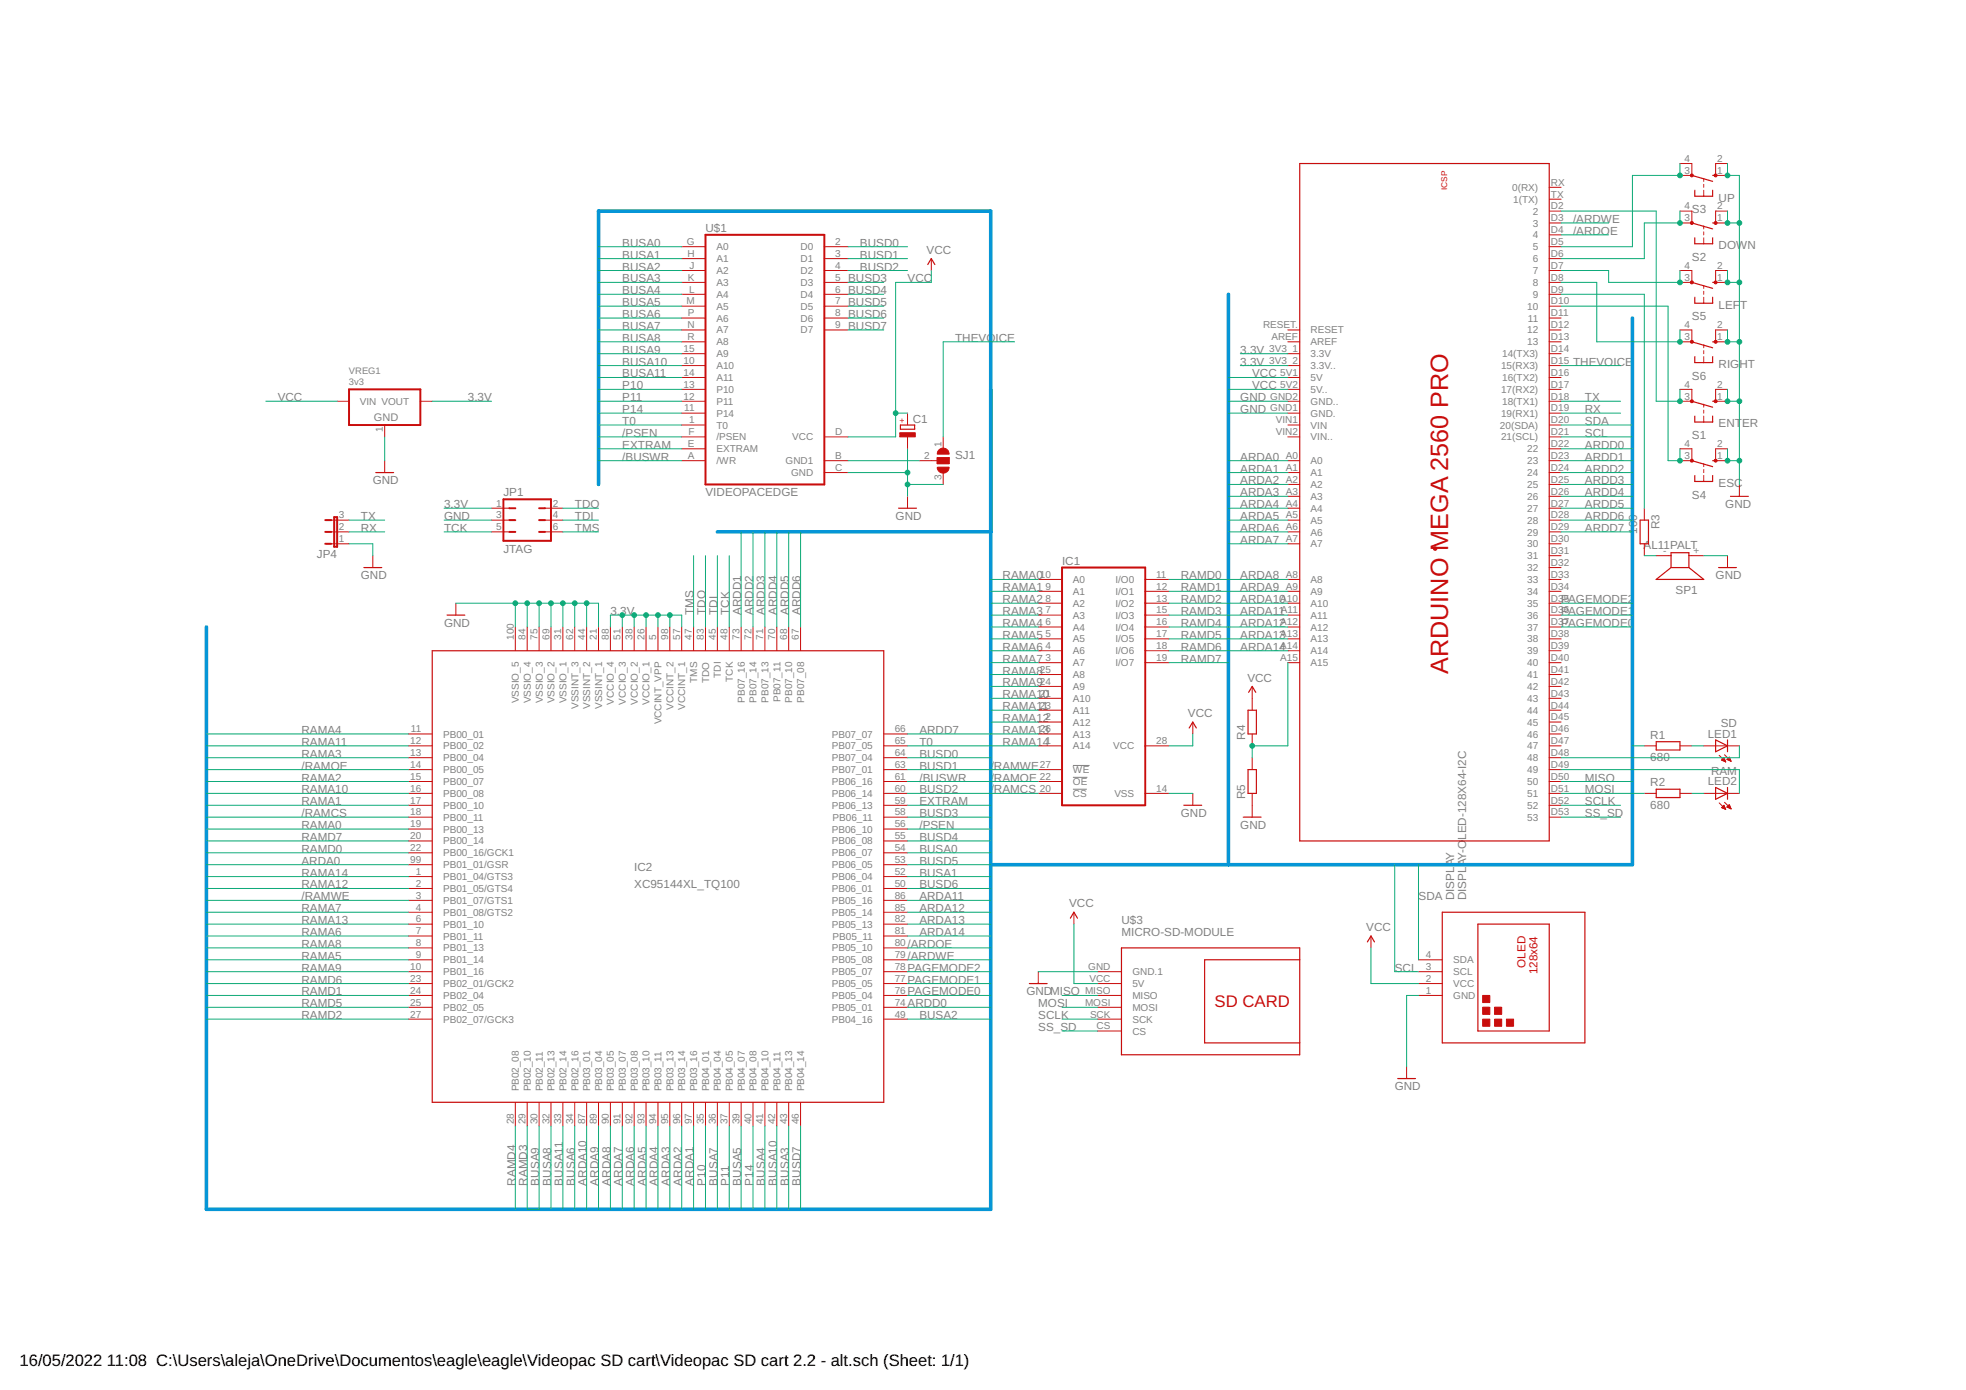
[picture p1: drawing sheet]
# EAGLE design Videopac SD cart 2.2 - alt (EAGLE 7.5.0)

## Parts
C1  CPOL-EUE3.5-8  [E3,5-8]
DISPLAY  DISPLAY-OLED-128X64-I2C  [DISPLAY-OLED-128X64-I2C]
IC1  62256FPSOP28  [SOP28]
IC2  XC95144XL_TQ100  [XC-TQ100]
JP1  JTAG  JP3Q  [JP3Q]
JP4  JP2E  [JP2]
LED1  SD  LED3MM  [LED3MM]
LED2  RAM  LED3MM  [LED3MM]
R1  680  R-EU_0204/7  [0204/7]
R2  680  R-EU_0204/7  [0204/7]
R3  100  R-EU_0204/7  [0204/7]
R4  R-EU_0204/7  [0204/7]
R5  R-EU_0204/7  [0204/7]
S1  ENTER  10-XX  [B3F-10XX]
S2  DOWN  10-XX  [B3F-10XX]
S3  UP  10-XX  [B3F-10XX]
S4  ESC  10-XX  [B3F-10XX]
S5  LEFT  10-XX  [B3F-10XX]
S6  RIGHT  10-XX  [B3F-10XX]
SJ1  SJ2W  [SJ_2]
SP1  AL11PALT  [ALT]
U$1  VIDEOPACEDGE  [VIDEOPAC]
U$2  ARDUINO_MEGA2560_PRO  [ARDUINO_MEGA2560_PRO]
U$3  MICRO-SD-MODULE  [MICROSD-MODULE]
VREG1  3v3  LD1117-3.3SOT223  [SOT223]

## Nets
3.3V [3,3]: IC2.5(VCCINT_VPP) IC2.26(VCCIO_1) IC2.38(VCCIO_2) IC2.51(VCCIO_3) IC2.57(VCCINT_1) IC2.88(VCCIO_4) IC2.98(VCCINT_2) JP1.1 U$2.3V3_1(3.3V) U$2.3V3_2(3.3V..) VREG1.2(VOUT)
/ARDOE: IC2.80(PB05_10) U$2.D4
/ARDWE: IC2.79(PB05_08) U$2.D3
/BUSWR: IC2.61(PB06_16) U$1.A(/WR)
/PSEN: IC2.56(PB06_10) U$1.F(/PSEN)
/RAMCS: IC1.20(!CS) IC2.18(PB00_11)
/RAMOE: IC1.22(!OE) IC2.14(PB00_05)
/RAMWE: IC1.27(!WE) IC2.3(PB01_07/GTS1)
ARDA0: IC2.99(PB01_01/GSR) U$2.A0
ARDA1: IC2.97(PB03_16) U$2.A1
ARDA2: IC2.96(PB03_14) U$2.A2
ARDA3: IC2.95(PB03_13) U$2.A3
ARDA4: IC2.94(PB03_11) U$2.A4
ARDA5: IC2.93(PB03_10) U$2.A5
ARDA6: IC2.92(PB03_08) U$2.A6
ARDA7: IC2.91(PB03_07) U$2.A7
ARDA8: IC2.90(PB03_05) U$2.A8
ARDA9: IC2.89(PB03_04) U$2.A9
ARDA10: IC2.87(PB03_01) U$2.A10
ARDA11: IC2.86(PB05_16) U$2.A11
ARDA12: IC2.85(PB05_14) U$2.A12
ARDA13: IC2.82(PB05_13) U$2.A13
ARDA14: IC2.81(PB05_11) U$2.A14
ARDD0: IC2.74(PB05_01) U$2.D22
ARDD1: IC2.73(PB07_16) U$2.D23
ARDD2: IC2.72(PB07_14) U$2.D24
ARDD3: IC2.71(PB07_13) U$2.D25
ARDD4: IC2.70(PB07_11) U$2.D26
ARDD5: IC2.68(PB07_10) U$2.D27
ARDD6: IC2.67(PB07_08) U$2.D28
ARDD7: IC2.66(PB07_07) U$2.D29
BUSA0: IC2.54(PB06_07) U$1.G(A0)
BUSA1: IC2.52(PB06_04) U$1.H(A1)
BUSA2: IC2.49(PB04_16) U$1.J(A2)
BUSA3: IC2.43(PB04_13) U$1.K(A3)
BUSA4: IC2.41(PB04_10) U$1.L(A4)
BUSA5: IC2.39(PB04_07) U$1.M(A5)
BUSA6: IC2.34(PB02_16) U$1.P(A6)
BUSA7: IC2.36(PB04_04) U$1.N(A7)
BUSA8: IC2.32(PB02_13) U$1.R(A8)
BUSA9: IC2.30(PB02_11) U$1.15(A9)
BUSA10: IC2.42(PB04_11) U$1.10(A10)
BUSA11: IC2.33(PB02_14) U$1.14(A11)
BUSD0: IC2.64(PB07_04) U$1.2(D0)
BUSD1: IC2.63(PB07_01) U$1.3(D1)
BUSD2: IC2.60(PB06_14) U$1.4(D2)
BUSD3: IC2.58(PB06_11) U$1.5(D3)
BUSD4: IC2.55(PB06_08) U$1.6(D4)
BUSD5: IC2.53(PB06_05) U$1.7(D5)
BUSD6: IC2.50(PB06_01) U$1.8(D6)
BUSD7: IC2.46(PB04_14) U$1.9(D7)
BUTTON_A: S4.3(P) S4.4(P1) U$2.D10
BUTTON_B: S1.3(P) S1.4(P1) U$2.D2
BUTTON_DOWN: S2.3(P) S2.4(P1) U$2.D6
BUTTON_LEFT: S5.3(P) S5.4(P1) U$2.D7
BUTTON_RIGHT: S6.3(P) S6.4(P1) U$2.D8
BUTTON_UP: S3.3(P) S3.4(P1) U$2.D5
EXTRAM: IC2.59(PB06_13) U$1.E(EXTRAM)
GND: C1.- DISPLAY.1(GND) IC1.14(VSS) IC2.21(VSSINT_1) IC2.31(VSSIO_1) IC2.44(VSSINT_2) IC2.62(VSSINT_3) IC2.69(VSSIO_2) IC2.75(VSSIO_3) IC2.84(VSSIO_4) IC2.100(VSSIO_5) JP1.3 JP4.1 R5.1 S1.1(S) S1.2(S1) S2.1(S) S2.2(S1) S3.1(S) S3.2(S1) S4.1(S) S4.2(S1) S5.1(S) S5.2(S1) S6.1(S) S6.2(S1) SJ1.3 SP1.+ U$1.C(GND) U$2.GND1(GND.) U$2.GND2(GND..) U$3.GND(GND.1) VREG1.1(GND)
MISO: U$2.D50 U$3.MISO
MOSI: U$2.D51 U$3.MOSI
N$1: LED1.A R1.2
N$2: LED2.A R2.2
N$3: LED1.K(C) U$2.D48
N$4: LED2.K(C) U$2.D49
N$6: R3.1 U$2.D9
N$7: SJ1.2 U$1.B(GND1)
N$8: R4.1 R5.2 U$2.A15
N$10: R3.2 SP1.-
P10: IC2.35(PB04_01) U$1.13(P10)
P11: IC2.37(PB04_05) U$1.12(P11)
P14: IC2.40(PB04_08) U$1.11(P14)
PAGEMODE0: IC2.76(PB05_04) U$2.D37
PAGEMODE1: IC2.77(PB05_05) U$2.D36
PAGEMODE2: IC2.78(PB05_07) U$2.D35
RAMA0: IC1.10(A0) IC2.19(PB00_13)
RAMA1: IC1.9(A1) IC2.17(PB00_10)
RAMA2: IC1.8(A2) IC2.15(PB00_07)
RAMA3: IC1.7(A3) IC2.13(PB00_04)
RAMA4: IC1.6(A4) IC2.11(PB00_01)
RAMA5: IC1.5(A5) IC2.9(PB01_14)
RAMA6: IC1.4(A6) IC2.7(PB01_11)
RAMA7: IC1.3(A7) IC2.4(PB01_08/GTS2)
RAMA8: IC1.25(A8) IC2.8(PB01_13)
RAMA9: IC1.24(A9) IC2.10(PB01_16)
RAMA10: IC1.21(A10) IC2.16(PB00_08)
RAMA11: IC1.23(A11) IC2.12(PB00_02)
RAMA12: IC1.2(A12) IC2.2(PB01_05/GTS4)
RAMA13: IC1.26(A13) IC2.6(PB01_10)
RAMA14: IC1.1(A14) IC2.1(PB01_04/GTS3)
RAMD0: IC1.11(I/O0) IC2.22(PB00_16/GCK1)
RAMD1: IC1.12(I/O1) IC2.24(PB02_04)
RAMD2: IC1.13(I/O2) IC2.27(PB02_07/GCK3)
RAMD3: IC1.15(I/O3) IC2.29(PB02_10)
RAMD4: IC1.16(I/O4) IC2.28(PB02_08)
RAMD5: IC1.17(I/O5) IC2.25(PB02_05)
RAMD6: IC1.18(I/O6) IC2.23(PB02_01/GCK2)
RAMD7: IC1.19(I/O7) IC2.20(PB00_14)
RX: JP4.2 U$2.D19(19(RX1))
SCL: DISPLAY.3(SCL) U$2.D21(21(SCL))
SCLK: U$2.D52 U$3.SCK
SDA: DISPLAY.4(SDA) U$2.D20(20(SDA))
SS_SD: U$2.D53 U$3.CS
T0: IC2.65(PB07_05) U$1.1(T0)
TCK: IC2.48(TCK) JP1.5
TDI: IC2.45(TDI) JP1.4
TDO: IC2.83(TDO) JP1.2
THEVOICE: SJ1.1 U$2.D15(15(RX3))
TMS: IC2.47(TMS) JP1.6
TX: JP4.3 U$2.D18(18(TX1))
VCC: C1.+ DISPLAY.2(VCC) IC1.28(VCC) R1.1 R2.1 R4.2 U$1.D(VCC) U$2.5V1(5V) U$2.5V2(5V..) U$3.VCC(5V) VREG1.3(VIN)
Unconnected: U$2.+5V_ U$2.AREF U$2.D11 U$2.D12 U$2.D13 U$2.D14(14(TX3)) U$2.D16(16(TX2)) U$2.D17(17(RX2)) U$2.D30 U$2.D31 U$2.D32 U$2.D33 U$2.D34 U$2.D38 U$2.D39 U$2.D40 U$2.D41 U$2.D42 U$2.D43 U$2.D44 U$2.D45 U$2.D46 U$2.D47 U$2.GND__ U$2.MISO U$2.MOSI U$2.RESET.(RESET) U$2.RST(RESET.) U$2.RX(0(RX)) U$2.SCK U$2.TX(1(TX)) U$2.VIN1(VIN) U$2.VIN2(VIN..)

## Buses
RAMD[0..7],RAMA[0..14],BUSD[0..7],BUSA[0..11],P10,P11,P14,/PSEN,/BUSWR,ARDD[0..7],ARDA[0..14],/ARDWE,/ARDOE,/ARDCS,/RAMWE,/RAMOE,/RAMCS,TMS,TCK,TDO,TDI,MOSI,MISO,SCLK,SCL,SDA,T0,EXTRAM,RESET,VCC,GND,PAGEMODE[0..5]

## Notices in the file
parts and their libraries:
diy-modules: Released under the Creative Commons Attribution 4.0 International License: http://creativecommons.org/licenses/by/4.0
SparkFun-Aesthetics: Licensing: Creative Commons ShareAlike 4.0 International - https://creativecommons.org/licenses/by-sa/4.0
